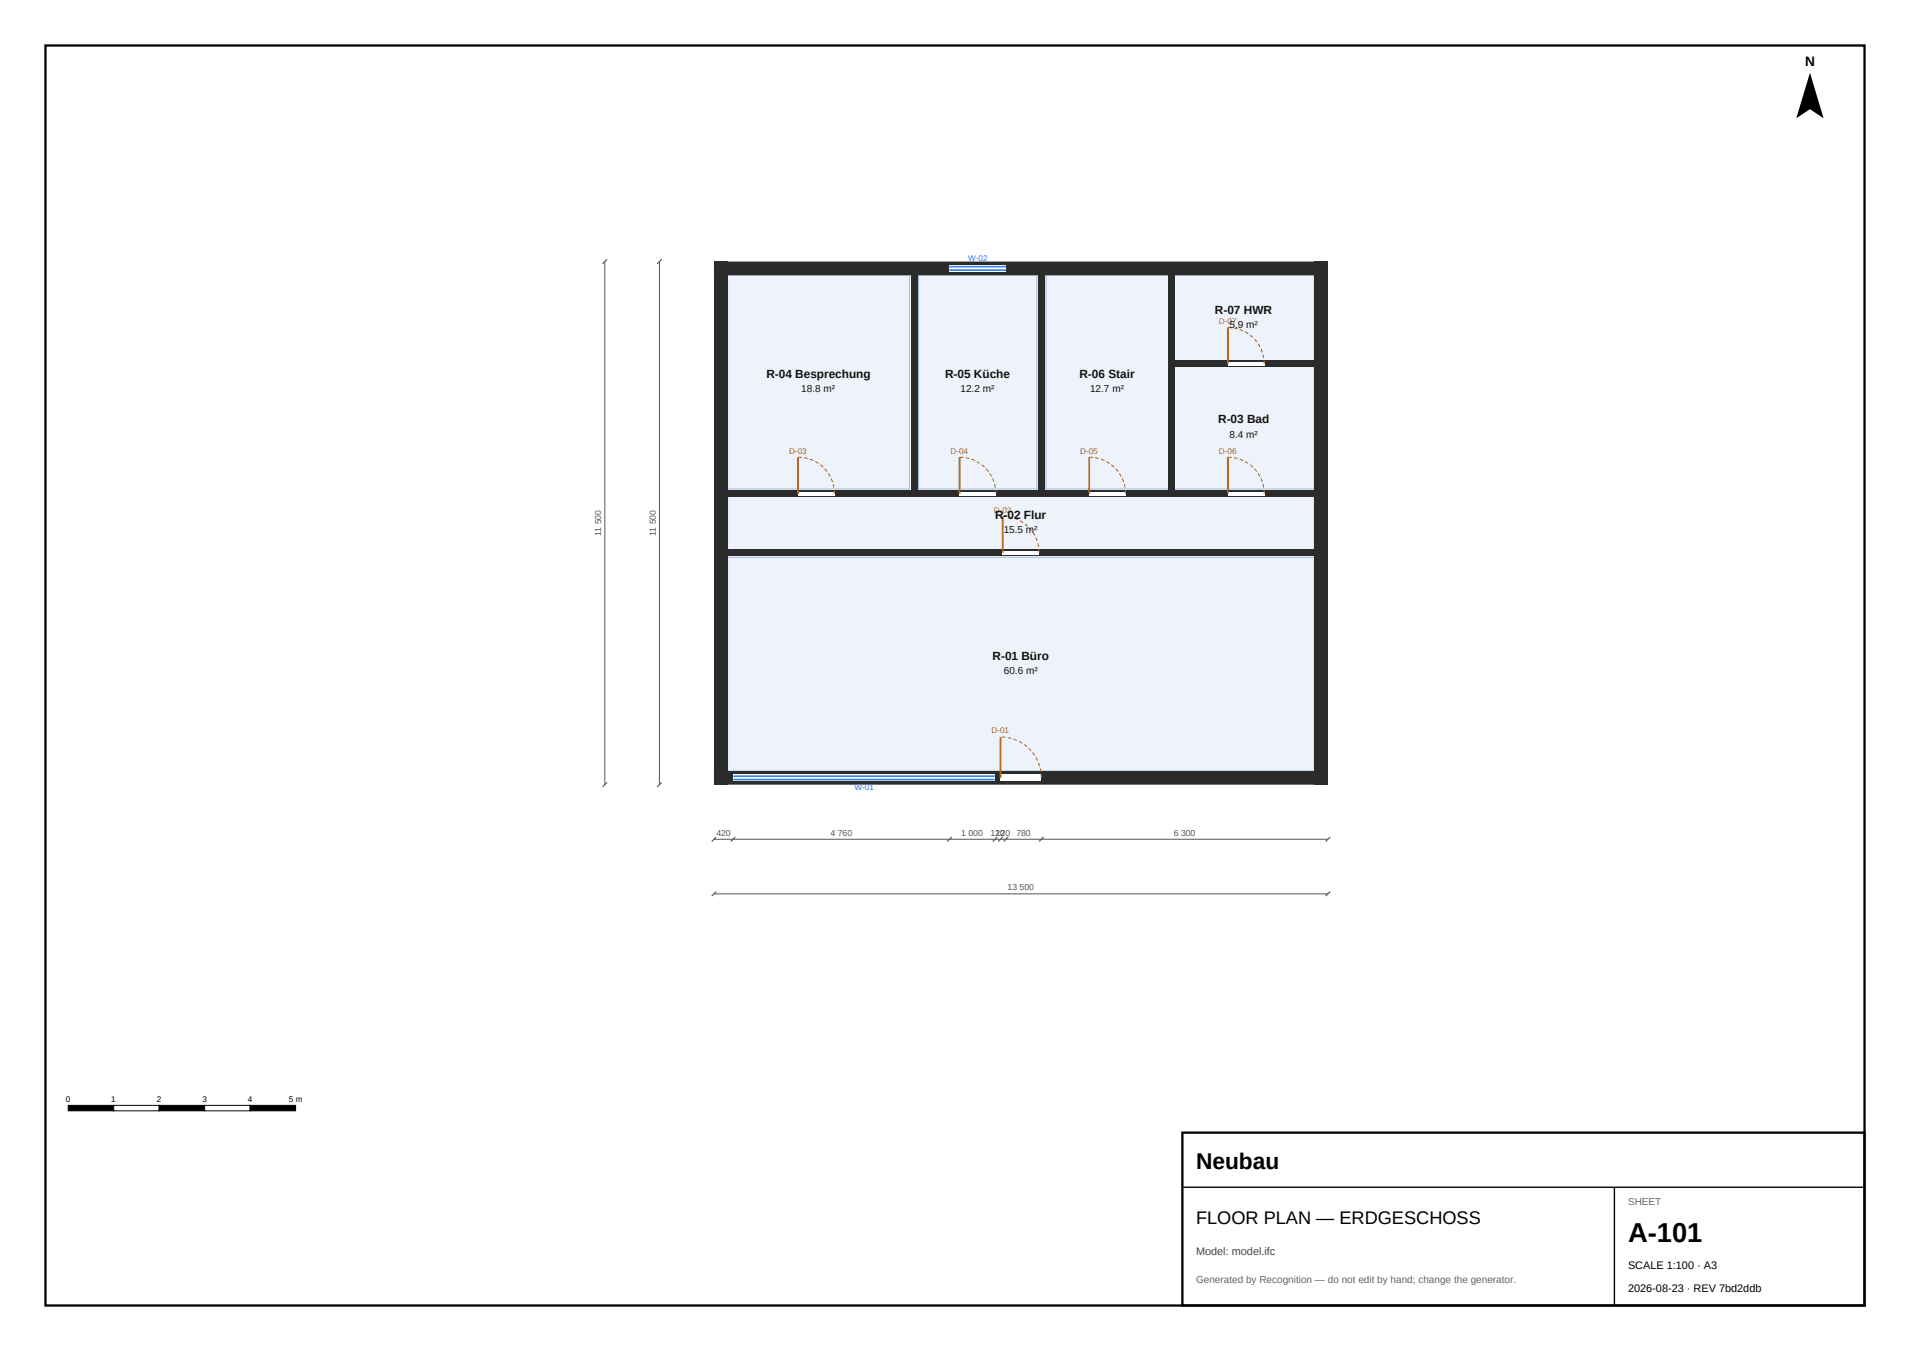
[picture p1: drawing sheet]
<svg xmlns="http://www.w3.org/2000/svg" width="420mm" height="297mm" viewBox="0 0 420 297" stroke-linecap="round" stroke-linejoin="round" font-family="sans-serif">
<g fill="#eef3fb" stroke="#9fb3d9" stroke-width=".22">
<path d="M258 80.5h31v27h-31z" fill-rule="evenodd"/>
<path d="M202 60.5h26v47h-26z" fill-rule="evenodd"/>
<path d="M160 60.5h40v47h-40z" fill-rule="evenodd"/>
<path d="M160 122.5h129v47h-129z" fill-rule="evenodd"/>
<path d="M160 109h129v12h-129z" fill-rule="evenodd"/>
<path d="M258 60.5h31v19h-31z" fill-rule="evenodd"/>
<path d="M230 60.5h27v47h-27z" fill-rule="evenodd"/>
</g>
<g fill="#2b2b2b">
<path d="M157 169.5h135v3h-135z" fill-rule="evenodd"/>
<path d="M289 57.5h3v115h-3z" fill-rule="evenodd"/>
<path d="M157 57.5h135v3h-135z" fill-rule="evenodd"/>
<path d="M157 57.5h3v115h-3z" fill-rule="evenodd"/>
<path d="M256.8 107.8h34.4v1.4h-34.4z" fill-rule="evenodd"/>
<path d="M256.8 79.2h34.4v1.6h-34.4z" fill-rule="evenodd"/>
<path d="M256.8 79.2h1.4v30h-1.4z" fill-rule="evenodd"/>
<path d="M200.2 58.2h1.6v51h-1.6z" fill-rule="evenodd"/>
<path d="M200.2 107.8h29.6v1.4h-29.6z" fill-rule="evenodd"/>
<path d="M228.3 58.2h1.5v51h-1.5z" fill-rule="evenodd"/>
<path d="M157.7 107.8h44.1v1.4h-44.1z" fill-rule="evenodd"/>
<path d="M157.7 120.8h133.5v1.4h-133.5z" fill-rule="evenodd"/>
<path d="M228.3 107.8h29.9v1.4h-29.9z" fill-rule="evenodd"/>
<path d="M256.8 58.2h1.4v22.6h-1.4z" fill-rule="evenodd"/>
</g>
<g fill="#fff">
<path d="M220 170.2h9v1.6h-9z" fill-rule="evenodd"/>
<path d="M270 108.1h8v.8h-8z" fill-rule="evenodd"/>
<path d="M211 108.1h8v.8h-8z" fill-rule="evenodd"/>
<path d="M175.5 108.1h8v.8h-8z" fill-rule="evenodd"/>
<path d="M220.5 121.1h8v.8h-8z" fill-rule="evenodd"/>
<path d="M270 79.6h8v.8h-8z" fill-rule="evenodd"/>
<path d="M239.5 108.1h8v.8h-8z" fill-rule="evenodd"/>
<path d="M208.7 58.2h12.5v1.6h-12.5z" fill-rule="evenodd"/>
<path d="M161.2 170.2h57.5v1.6h-57.5z" fill-rule="evenodd"/>
</g>
<path d="M208.7 59.4h12.5M208.7 58.6h12.5M161.2 171.4h57.5M161.2 170.6h57.5" fill="none" stroke="#2a7fff" stroke-width=".35"/>
<path d="M270 72v8M175.5 100.5v8M211 100.5v8M220.5 113.5v8M239.5 100.5v8M270 100.5v8M220 162v9" fill="none" stroke="#b5651d" stroke-width=".4"/>
<path d="M278 80a8 8 0 0 0-8-8M183.5 108.5a8 8 0 0 0-8-8M219 108.5a8 8 0 0 0-8-8M247.5 108.5a8 8 0 0 0-8-8M278 108.5a8 8 0 0 0-8-8M228.5 121.5a8 8 0 0 0-8-8M229 171a9 9 0 0 0-9-9" fill="none" stroke="#b5651d" stroke-width=".22" stroke-dasharray=".8 .5" stroke-linecap="butt"/>
<path d="M133 57.5v115M145 57.5v115M157 184.5h135M157 196.5h135" fill="none" stroke="#555" stroke-width=".22"/>
<g fill="#000" stroke="#555" stroke-width=".25">
<path d="M132.5 58l1-1zM144.5 58l1-1zM132.5 173l1-1zM144.5 173l1-1zM156.5 185l1-1zM156.5 197l1-1zM160.7 185l1-1zM208.3 185l1-1zM219.3 184l-1 1zM219.5 185l1-1zM220.7 185l1-1zM228.5 185l1-1z"/>
<path d="M292.5 184l-1 1zM292.5 196l-1 1z"/>
</g>
<path d="M398 16l3 10-3-2-3 2z" fill="#000"/>
<path d="M15 243h10v1.2h-10z" fill="#000" stroke="#000" stroke-width=".22"/>
<path d="M25 243h10v1.2h-10z" fill="#fff" stroke="#000" stroke-width=".22"/>
<path d="M35 243h10v1.2h-10z" fill="#000" stroke="#000" stroke-width=".22"/>
<path d="M45 243h10v1.2h-10z" fill="#fff" stroke="#000" stroke-width=".22"/>
<path d="M55 243h10v1.2h-10z" fill="#000" stroke="#000" stroke-width=".22"/>
<path d="M260 249h150v38h-150z" fill="#fff" stroke="#000" stroke-width=".5"/>
<path d="M260 261h150M355 261v26" fill="none" stroke="#000" stroke-width=".3"/>
<path d="M10 10h400v277h-400z" fill="none" stroke="#000" stroke-width=".5"/>
<text font-size="6" x="358" y="273">A-101</text>
<text font-size="5" x="263" y="257">Neubau</text>
<text font-size="4" x="263" y="269">FLOOR PLAN — ERDGESCHOSS</text>
<text font-size="3" x="396.9" y="14.5">N</text>
<g font-size="2.6" fill="#111">
<text x="267.2" y="69">R-07 HWR</text>
<text x="168.5" y="83">R-04 Besprechung</text>
<text x="207.8" y="83">R-05 Küche</text>
<text x="237.4" y="83">R-06 Stair</text>
<text x="267.9" y="93">R-03 Bad</text>
<text x="218.8" y="114">R-02 Flur</text>
<text x="218.3" y="145">R-01 Büro</text>
</g>
<text font-size="2.4" fill="#444" x="263" y="276">Model: model.ifc</text>
<g font-size="2.4">
<text x="358" y="279">SCALE 1:100 · A3</text>
<text x="358" y="284">2026-08-23 · REV 7bd2ddb</text>
</g>
<g font-size="2.2" fill="#111">
<text x="270.4" y="72.2">5.9 m²</text>
<text x="176.2" y="86.2">18.8 m²</text>
<text x="211.2" y="86.2">12.2 m²</text>
<text x="239.7" y="86.2">12.7 m²</text>
<text x="270.4" y="96.2">8.4 m²</text>
<text x="220.7" y="117.2">15.5 m²</text>
<text x="220.7" y="148.2">60.6 m²</text>
</g>
<g font-size="2.2" fill="#666">
<text x="358" y="265">SHEET</text>
<text x="263" y="282">Generated by Recognition — do not edit by hand; change the generator.</text>
</g>
<g font-size="1.9" fill="#555">
<text x="132.2" y="117.9" transform="rotate(-90 132.2 117.9)">11 500</text>
<text x="144.2" y="117.9" transform="rotate(-90 144.2 117.9)">11 500</text>
<text x="157.5" y="183.7">420</text>
<text x="182.6" y="183.7">4 760</text>
<text x="211.4" y="183.7">1 000</text>
<text x="217.8" y="183.7">120</text>
<text x="219" y="183.7">120</text>
<text x="223.5" y="183.7">780</text>
<text x="258.1" y="183.7">6 300</text>
<text x="221.6" y="195.7">13 500</text>
</g>
<g font-size="1.8" fill="#2a7fff">
<text x="212.9" y="57.4">W-02</text>
<text x="187.9" y="173.6">W-01</text>
</g>
<g font-size="1.8" fill="#b5651d">
<text x="268" y="71.2">D-07</text>
<text x="173.5" y="99.7">D-03</text>
<text x="209" y="99.7">D-04</text>
<text x="237.5" y="99.7">D-05</text>
<text x="268" y="99.7">D-06</text>
<text x="218.5" y="112.7">D-02</text>
<text x="218" y="161.2">D-01</text>
</g>
<g font-size="1.8">
<text x="14.5" y="242.2">0</text>
<text x="24.5" y="242.2">1</text>
<text x="34.5" y="242.2">2</text>
<text x="44.5" y="242.2">3</text>
<text x="54.5" y="242.2">4</text>
<text x="63.5" y="242.2">5 m</text>
</g>
</svg>
